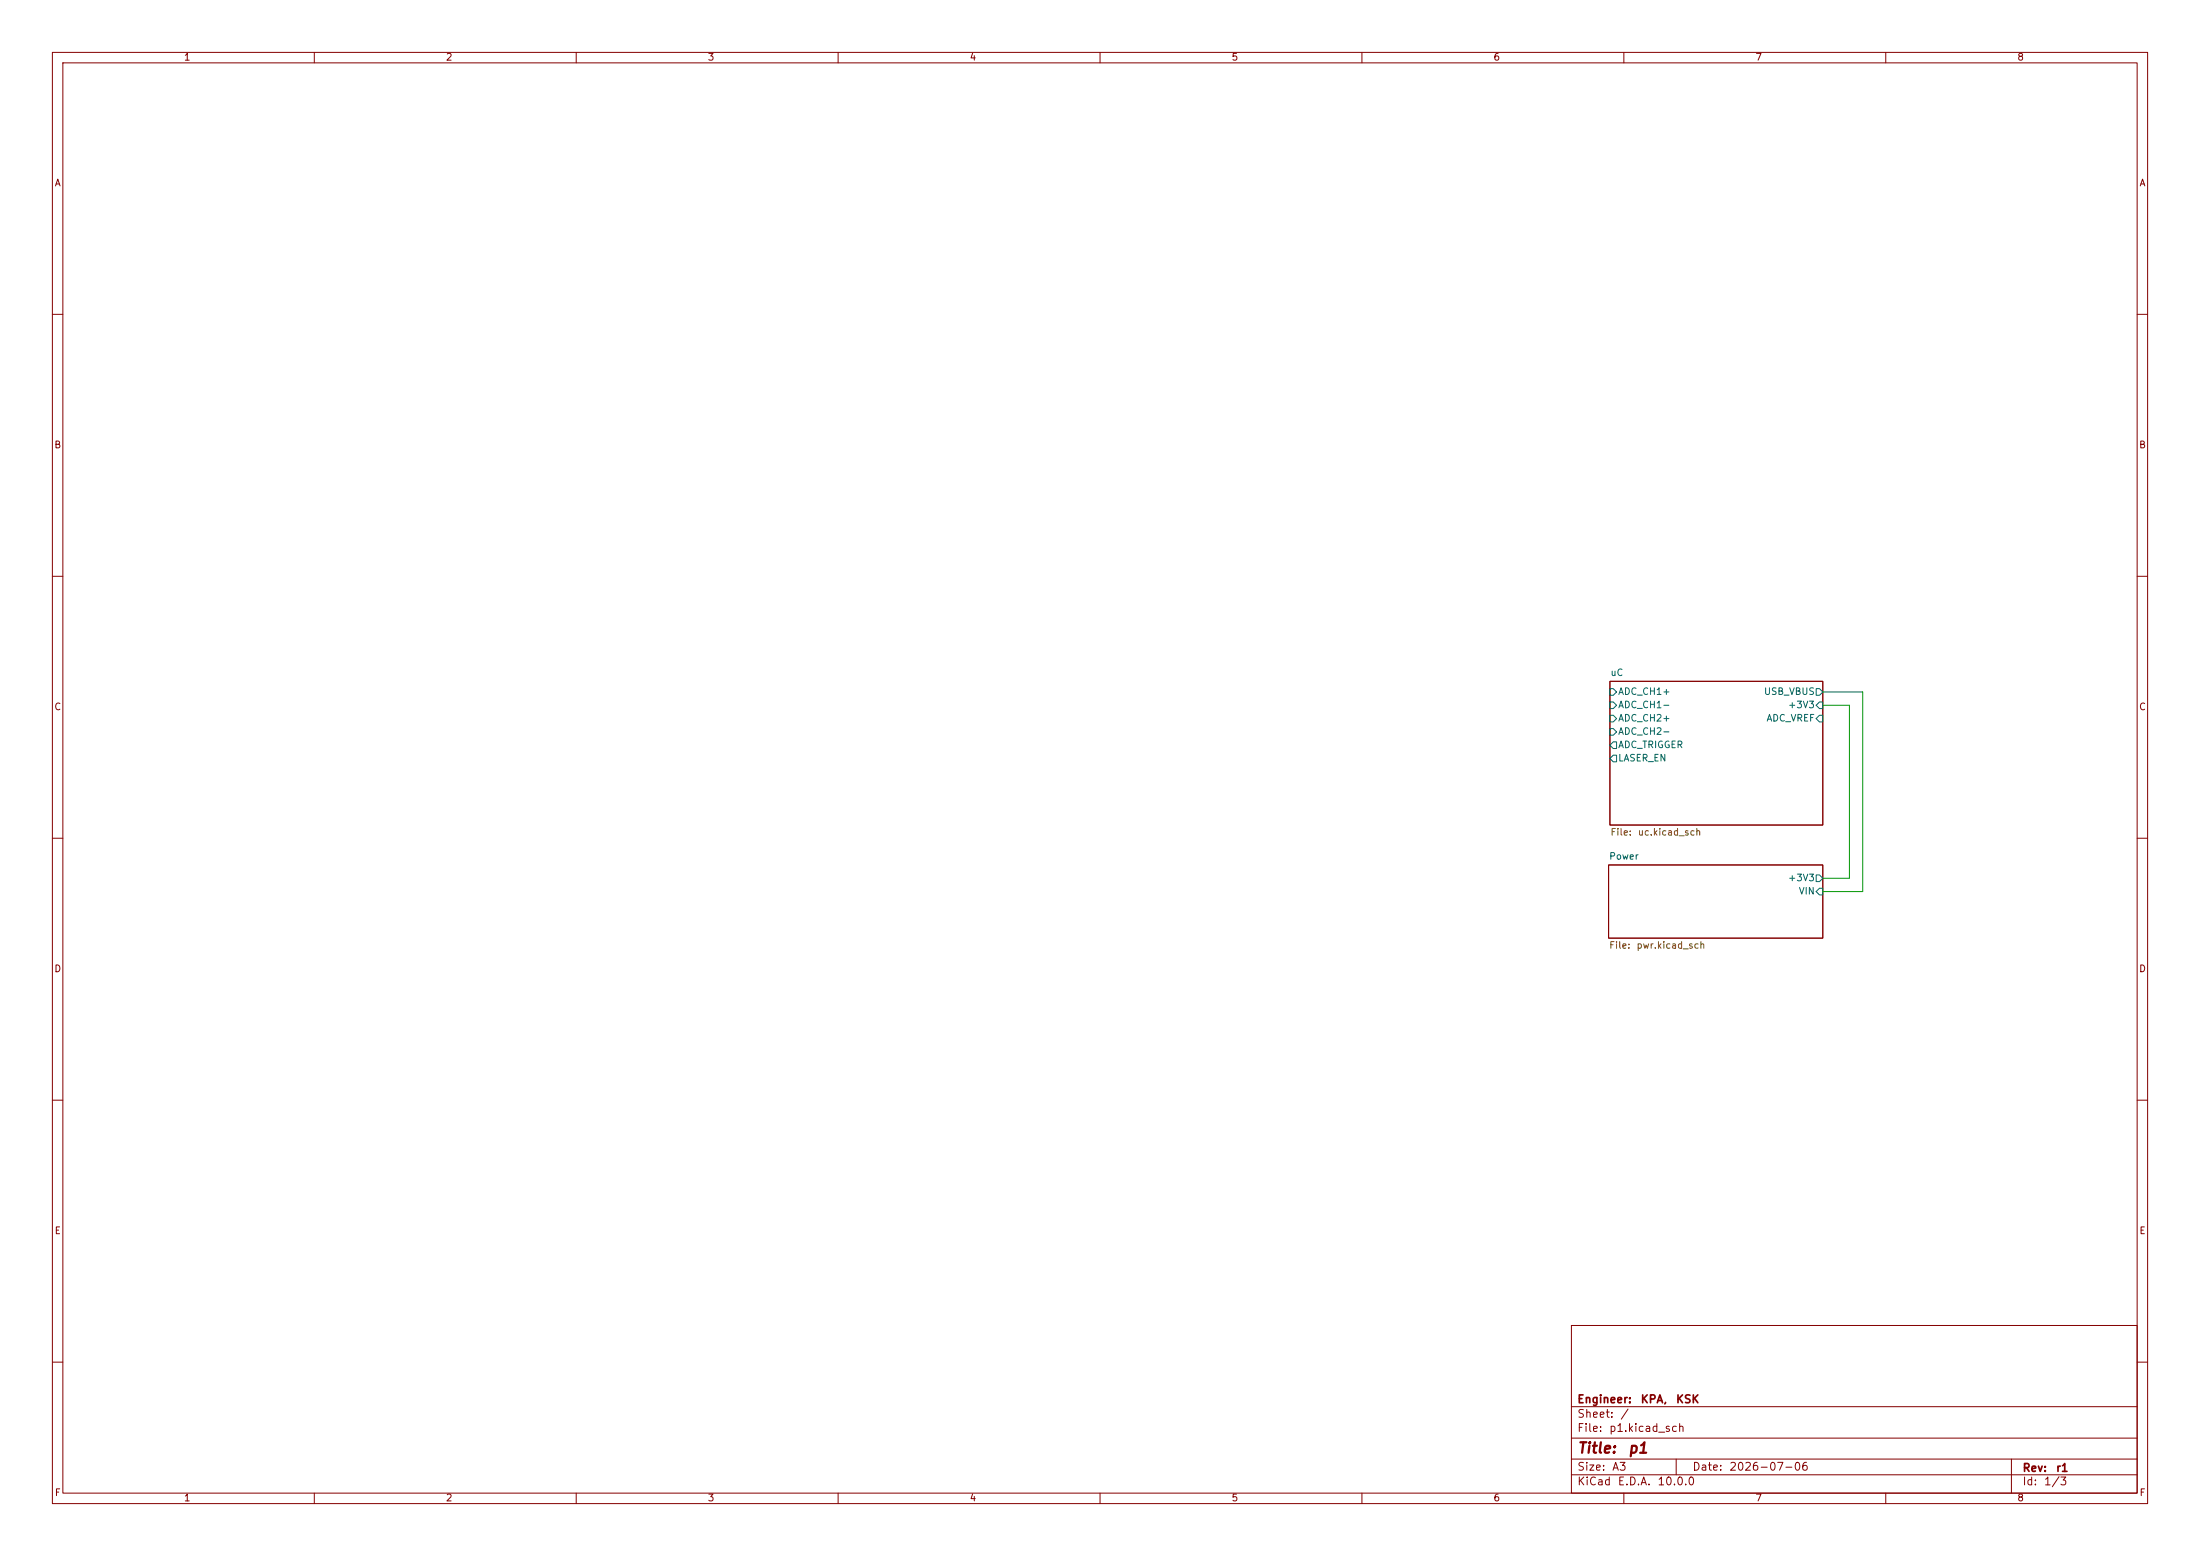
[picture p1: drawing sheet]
<svg xmlns="http://www.w3.org/2000/svg" width="420mm" height="297mm" viewBox="0 0 420 297" stroke-linecap="round" stroke-linejoin="round" font-family="sans-serif">
<g fill="none" stroke="#840000" stroke-width=".19">
<path d="M10 10h400v277h-400zM12 12h396v273h-396zM60 10v2M110 10v2M160 10v2M210 10v2M260 10v2M310 10v2M360 10v2M10 60h2M408 60h2M10 110h2"/>
<path d="M408 110h2M307.3 130h40.7v27.5h-40.7zM10 160h2M408 160h2M307.1 165.1h40.9v14h-40.9zM10 210h2M408 210h2M300 253h108v32h-108zM10 260h2M300 278.5h108M300 274.5h108M300 268.5h108"/>
<path d="M320 278.5v3M384 278.5v6.5M408 260h2M60 285v2M110 285v2M160 285v2M210 285v2M260 285v2M300 281.5h108M310 285v2M360 285v2"/>
</g>
<path d="M307.3 131.4h.7l.6 .7-.6 .6h-.7zM307.3 134h.7l.6 .6-.6 .7h-.7zM307.3 136.5h.7l.6 .7-.6 .6h-.7zM307.3 139.1h.7l.6 .6-.6 .6h-.7zM346.7 131.4h.6l.7 .7-.7 .6h-.6zM347.3 134h.7v1.3h-.7l-.6-.7zM347.3 136.5h.7v1.3h-.7l-.6-.6zM308 141.6h.6v1.3h-.6l-.7-.7zM308 144.1h.6v1.3h-.6l-.7-.6zM346.7 167h.6l.7 .6-.7 .7h-.6zM347.3 169.5h.7v1.3h-.7l-.6-.6z" fill="none" stroke="#006464" stroke-width=".19"/>
<path d="M348 132.1h7.6v38.1h-7.6M348 134.6h5.1v33h-5.1" fill="none" stroke="#009600" stroke-width=".19"/>
<g font-size="2" fill="#840000">
<text x="301" y="277.9">Title:</text>
<text x="310.6" y="277.9">p1</text>
</g>
<g font-size="1.5" fill="#840000">
<text x="301" y="268.2">Engineer:</text>
<text x="313.1" y="268.2">KPA,</text>
<text x="319.8" y="268.2">KSK</text>
<text x="301" y="273.7">File:</text>
<text x="301" y="271">Sheet:</text>
<text x="307.1" y="273.7">p1.kicad_sch</text>
<text x="309.2" y="271">/</text>
<text x="301" y="281.1">Size:</text>
<text x="307.6" y="281.1">A3</text>
<text x="323" y="281.1">Date:</text>
<text x="330" y="281.1">2026-07-06</text>
<text x="386" y="281.3">Rev:</text>
<text x="392.4" y="281.3">r1</text>
<text x="301" y="283.9">KiCad</text>
<text x="308.7" y="283.9">E.D.A.</text>
<text x="316.3" y="283.9">10.0.0</text>
<text x="386" y="283.9">Id:</text>
<text x="390.1" y="283.9">1/3</text>
</g>
<g font-size="1.3" fill="#840000">
<text x="35" y="11.9">1</text>
<text x="85" y="11.9">2</text>
<text x="135" y="11.9">3</text>
<text x="185" y="11.9">4</text>
<text x="235" y="11.9">5</text>
<text x="285" y="11.9">6</text>
<text x="335" y="11.9">7</text>
<text x="385" y="11.9">8</text>
<text x="10.3" y="35.9">A</text>
<text x="408.3" y="35.9">A</text>
<text x="10.3" y="85.9">B</text>
<text x="408.2" y="85.9">B</text>
<text x="10.3" y="135.9">C</text>
<text x="408.2" y="135.9">C</text>
<text x="10.3" y="185.9">D</text>
<text x="408.2" y="185.9">D</text>
<text x="10.3" y="235.9">E</text>
<text x="408.3" y="235.9">E</text>
<text x="10.3" y="285.9">F</text>
<text x="35" y="286.9">1</text>
<text x="85" y="286.9">2</text>
<text x="135" y="286.9">3</text>
<text x="185" y="286.9">4</text>
<text x="235" y="286.9">5</text>
<text x="285" y="286.9">6</text>
<text x="335" y="286.9">7</text>
<text x="385" y="286.9">8</text>
<text x="408.3" y="285.9">F</text>
</g>
<g font-size="1.3" fill="#006464">
<text x="307.3" y="129.3">uC</text>
<text x="308.8" y="132.9">ADC_CH1+</text>
<text x="308.8" y="135.5">ADC_CH1-</text>
<text x="336.6" y="132.9">USB_VBUS</text>
<text x="341.2" y="135.5">+3V3</text>
<text x="308.8" y="138">ADC_CH2+</text>
<text x="308.8" y="140.6">ADC_CH2-</text>
<text x="308.8" y="143.1">ADC_TRIGGER</text>
<text x="337.1" y="138">ADC_VREF</text>
<text x="308.8" y="145.6">LASER_EN</text>
<text x="307.1" y="164.4">Power</text>
<text x="341.2" y="168.5">+3V3</text>
<text x="343.3" y="171">VIN</text>
</g>
<g font-size="1.3" fill="#725600">
<text x="307.3" y="159.8">File:</text>
<text x="312.6" y="159.8">uc.kicad_sch</text>
<text x="307.1" y="181.4">File:</text>
<text x="312.3" y="181.4">pwr.kicad_sch</text>
</g>
</svg>
